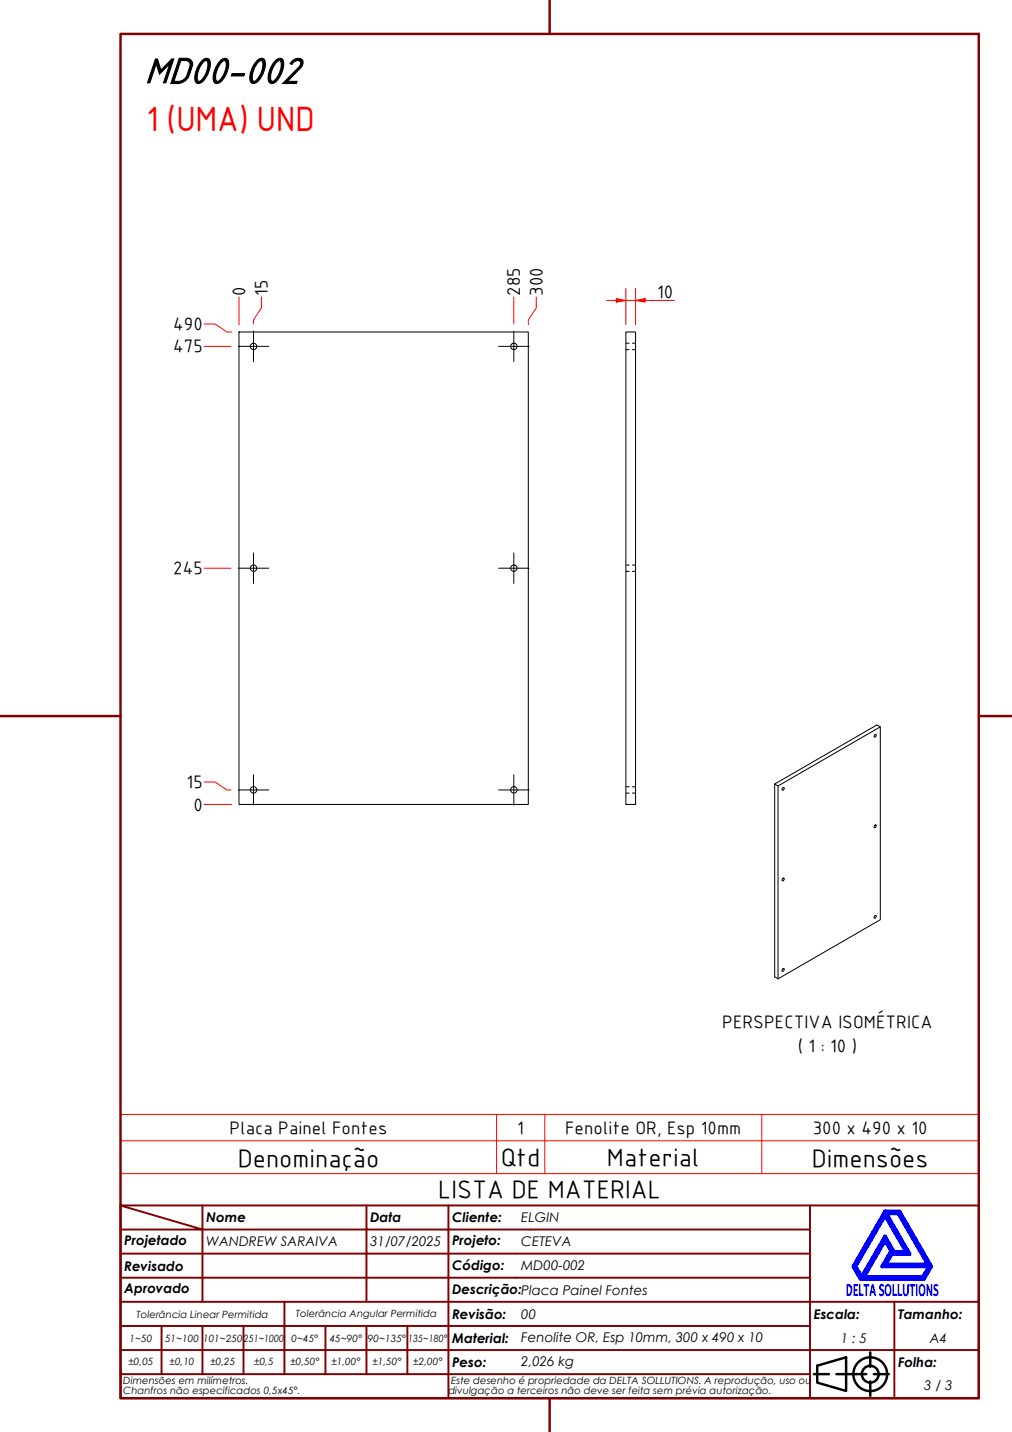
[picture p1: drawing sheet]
<svg xmlns="http://www.w3.org/2000/svg" width="210mm" height="297mm" viewBox="0 0 210 297" stroke-linecap="round" stroke-linejoin="round" font-family="sans-serif">
<!-- layer: Visible (ABNT) -->
<g fill="none" stroke="#000" stroke-width=".21">
<path d="M49.6 68.9h60v98h-60zM129.8 68.9h2v98h-2zM181.5 152.3h.1a.27 .27 0 0 1 .1 .4 .27 .27 0 0 1-.4 .1zM182.6 150.8l-21.2 12.2M160.7 162.6v40l.7 .4 21.2-12.2v-40l-.7-.4-21.2 12.2 .7 .4v40M162.3 163.5l.2-.1a.27 .27 0 0 1 .1 .3 .27 .27 0 0 1-.4 .1zM181.5 171.2l.1-.1a.28 .28 0 0 1 .1 .4 .28 .28 0 0 1-.4 .1zM162.3 182.3l.2-.2a.27 .27 0 0 1 .1 .4 .27 .27 0 0 1-.4 .1zM181.4 190l.2-.1a.28 .28 0 0 1 .1 .4 .28 .28 0 0 1-.4 0zM162.3 201.1l.2-.2a.28 .28 0 0 1 .1 .4 .28 .28 0 0 1-.4 .1z"/>
<circle cx="52.6" cy="71.9" r=".67"/>
<circle cx="106.6" cy="71.9" r=".67"/>
<circle cx="52.6" cy="117.9" r=".67"/>
<circle cx="106.6" cy="117.9" r=".67"/>
<circle cx="52.6" cy="163.8" r=".67"/>
<circle cx="106.6" cy="163.8" r=".67"/>
</g>
<!-- layer: Hidden (ABNT) -->
<path d="M129.8 71.2h.7M129.8 72.5h.7M131.1 71.2h.7M131.1 72.5h.7M129.8 117.2h.7M129.8 118.5h.7M131.1 117.2h.7M131.1 118.5h.7M129.8 163.2h.7M129.8 164.5h.7M131.1 163.2h.7M131.1 164.5h.7" fill="none" stroke="#000" stroke-width=".21"/>
<path d="M25 236.6h178v-5.4h-178v12.2M103 231.2v12.2M113 231.2v12.2M158 231.2v12.2M203 236.6v6.8h-178M25 243.4v6.6h178v-6.6" fill="none" stroke="#f00" stroke-width=".21"/>
<!-- layer: Borda A3/A4 (ABNT) -->
<path d="M25 7h178v283h-178zM114 0v7M0 148.5h25M203 148.5h7M114 290v7" fill="none" stroke="#800000" stroke-width=".51"/>
<path d="M183.6 257.3l1.2 2.2-1.8 3.2h9.7l-1.3 2.2h-12.2zM183.6 252.1l4.4 7.6h-2.6l-1.8-3.2-4.9 8.4-1.3-2.2zM183.6 251.3h3l6.5 11.4-1.5 2.6h-13.1l-1.5-2.6zM183.8 251.7h2.5l6.2 10.6h-8.8l1.3-2.2h3.7zM185 259.7h.2l-.1 .2z" fill="none" stroke="#00f" stroke-width=".8"/>
<!-- layer: 0 -->
<path d="M178.5 265.3h13.1" fill="none" stroke="#000" stroke-width=".21"/>
<g fill="none" stroke="#800000" stroke-width=".4">
<path d="M25 250l17 5h-17M25 250h178v40h-178zM42 255h34v5h17M42 255v15M42 250v5M76 250v5h17v5M93 250v5h75M168 250v20h-143M25 260h51v10M25 275h17M33.5 275v10M50.5 275h-8.5v10"/>
<path d="M59 270v15h-8.5M67.5 275v10h-8.5M76 275v10h8.5M84.5 275v10M93 275h-42.5v10M93 260v5h-68M93 275v10h75M93 260h75M93 275h75M168 265h-75v10M185.5 270v10h17.5M203 270h-35v10h17.5v10"/>
<path d="M25 285h25.5M25 280h143v10M67.5 285h8.5M84.5 285h8.5v5"/>
</g>
<g fill="none" stroke="#000" stroke-width=".51">
<path d="M168.8 285h3.1M169.5 283.3l6-1.8v7l-6-1.7zM173.5 285h6.2M180.5 280.5v3M180.5 286.5v3M181.3 285h3"/>
<circle cx="180.5" cy="285" r="3.5"/>
<circle cx="180.5" cy="285" r="1.75"/>
</g>
<!-- layer: Marca de centro (ISO) -->
<path d="M49.4 71.8h6.4M52.6 68.7v6.3M103.4 71.8h6.3M106.6 68.7v6.3M49.4 117.9h6.4M52.6 114.7v6.3M103.4 117.9h6.3M106.6 114.7v6.3M49.4 163.9h6.4M52.6 160.7v6.3M103.4 163.9h6.3M106.6 160.7v6.3" fill="none" stroke="#000" stroke-width=".21"/>
<path d="M42.3 71.8h5.6M42.3 67.2h2.3l2.5 1.7h1M49.6 61.6v5.8M54.2 61.6v2.3l-1.6 2.5v.8M106.6 61.6v5.6M111.2 61.6v2.3l-1.6 2.5v1M131.8 62.3h2M42.3 117.9h5.6M42.3 166.9h5.8M42.3 162.2h2.3l2.5 1.7h.8" fill="none" stroke="#f00" stroke-width=".21"/>
<path d="M131.8 62.3l2-.4v.8z" fill="#f00"/>
<path d="M127.8 62.3h2M131.8 62.3l2-.4v.8z" fill="none" stroke="#f00" stroke-width=".21"/>
<path d="M127.8 61.9l2 .4-2 .4z" fill="#f00"/>
<path d="M129.8 59.8v7.6M131.8 59.8v7.6M125.8 62.3h2M127.8 61.9l2 .4-2 .4zM129.8 62.3h2M133.8 62.3h6.1" fill="none" stroke="#f00" stroke-width=".21"/>
<text font-size="8.1" x="30" y="17.2">MD00-002</text>
<text font-size="7" fill="#f00" x="30.4" y="27.1">1 (UMA) UND</text>
<g font-size="5.4">
<text x="49.3" y="242">Denominação</text>
<text x="103.9" y="241.8">Qtd</text>
<text x="125.9" y="241.8">Material</text>
<text x="168.4" y="242">Dimensões</text>
<text x="90.9" y="248.5">LISTA DE MATERIAL</text>
</g>
<g font-size="3.9">
<text x="50.8" y="61.3" transform="rotate(-90 50.8 61.3)">0</text>
<text x="55.5" y="61.3" transform="rotate(-90 55.5 61.3)">15</text>
<text x="107.8" y="61.3" transform="rotate(-90 107.8 61.3)">285</text>
<text x="112.5" y="61.3" transform="rotate(-90 112.5 61.3)">300</text>
<text x="136.3" y="61.8">10</text>
<text x="35.9" y="68.5">490</text>
<text x="35.9" y="73.1">475</text>
<text x="35.9" y="119.1">245</text>
<text x="38.7" y="163.5">15</text>
<text x="40.1" y="168.1">0</text>
<text x="149.8" y="213.2">PERSPECTIVA ISOMÉTRICA</text>
<text x="165.5" y="218.2">( 1 : 10 )</text>
<text x="47.6" y="235.2">Placa Painel Fontes</text>
<text x="107.3" y="235.2">1</text>
<text x="117.2" y="235.2">Fenolite OR, Esp 10mm</text>
<text x="168.6" y="235.2">300 x 490 x 10</text>
</g>
<text font-size="3.9" fill="#00f" x="175.4" y="268.8">DELTASOLLUTIONS</text>
<g font-size="2.8">
<text x="42.8" y="253.5">Nome</text>
<text x="76.8" y="253.5">Data</text>
<text x="93.8" y="253.6">Cliente:</text>
<text x="108.1" y="253.5">ELGIN</text>
<text x="25.8" y="263.6">Revisado</text>
<text x="25.8" y="258.3">Projetado</text>
<text x="42.8" y="258.5">WANDREW SARAIVA</text>
<text x="76.8" y="258.4">31/07/2025</text>
<text x="93.8" y="263.4">Código:</text>
<text x="93.8" y="258.3">Projeto:</text>
<text x="108.1" y="263.5">MD00-002</text>
<text x="108.1" y="258.5">CETEVA</text>
<text x="25.8" y="268.3">Aprovado</text>
<text x="93.8" y="268.3">Descrição:Placa Painel Fontes</text>
<text x="93.8" y="273.6">Revisão:</text>
<text x="108.1" y="273.5">00</text>
<text x="168.8" y="273.5">Escala:</text>
<text x="186.3" y="273.5">Tamanho:</text>
<text x="93.8" y="278.6">Material:</text>
<text x="108.1" y="278.3">Fenolite OR, Esp 10mm, 300 x 490 x 10</text>
<text x="174.4" y="278.5">1 : 5</text>
<text x="192.8" y="278.6">A4</text>
<text x="93.8" y="283.5">Peso:</text>
<text x="108.1" y="283.3">2,026 kg</text>
<text x="186.3" y="283.5">Folha:</text>
<text x="191.7" y="288.4">3 / 3</text>
</g>
<g font-size="2.1">
<text x="28.3" y="273.3">Tolerância Linear Permitida</text>
<text x="61.4" y="273.1">Tolerância Angular Permitida</text>
<text x="26.9" y="278.3">1~50</text>
<text x="34.2" y="278.3">51~100</text>
<text x="42.1" y="278.3">101~250</text>
<text x="50.5" y="278.3">251~1000</text>
<text x="60.5" y="278.3">0~45°</text>
<text x="68.4" y="278.3">45~90°</text>
<text x="76.3" y="278.3">90~135°</text>
<text x="84.7" y="278.3">135~180°</text>
<text x="25.6" y="287.1">Dimensões em milímetros.</text>
<text x="26.6" y="283.2">±0,05</text>
<text x="35.2" y="283.2">±0,10</text>
<text x="43.6" y="283.2">±0,25</text>
<text x="52.7" y="283.2">±0,5</text>
<text x="60.2" y="283.2">±0,50°</text>
<text x="68.7" y="283.2">±1,00°</text>
<text x="77.2" y="283.2">±1,50°</text>
<text x="85.7" y="283.2">±2,00°</text>
<text x="93.6" y="287.1">Este desenho é propriedade da DELTA SOLLUTIONS. A reprodução, uso ou</text>
<text x="25.6" y="289.2">Chanfros não especificados 0,5x45°.</text>
<text x="93" y="289.2">divulgação a terceiros não deve ser feita sem prévia autorização.</text>
</g>
</svg>
